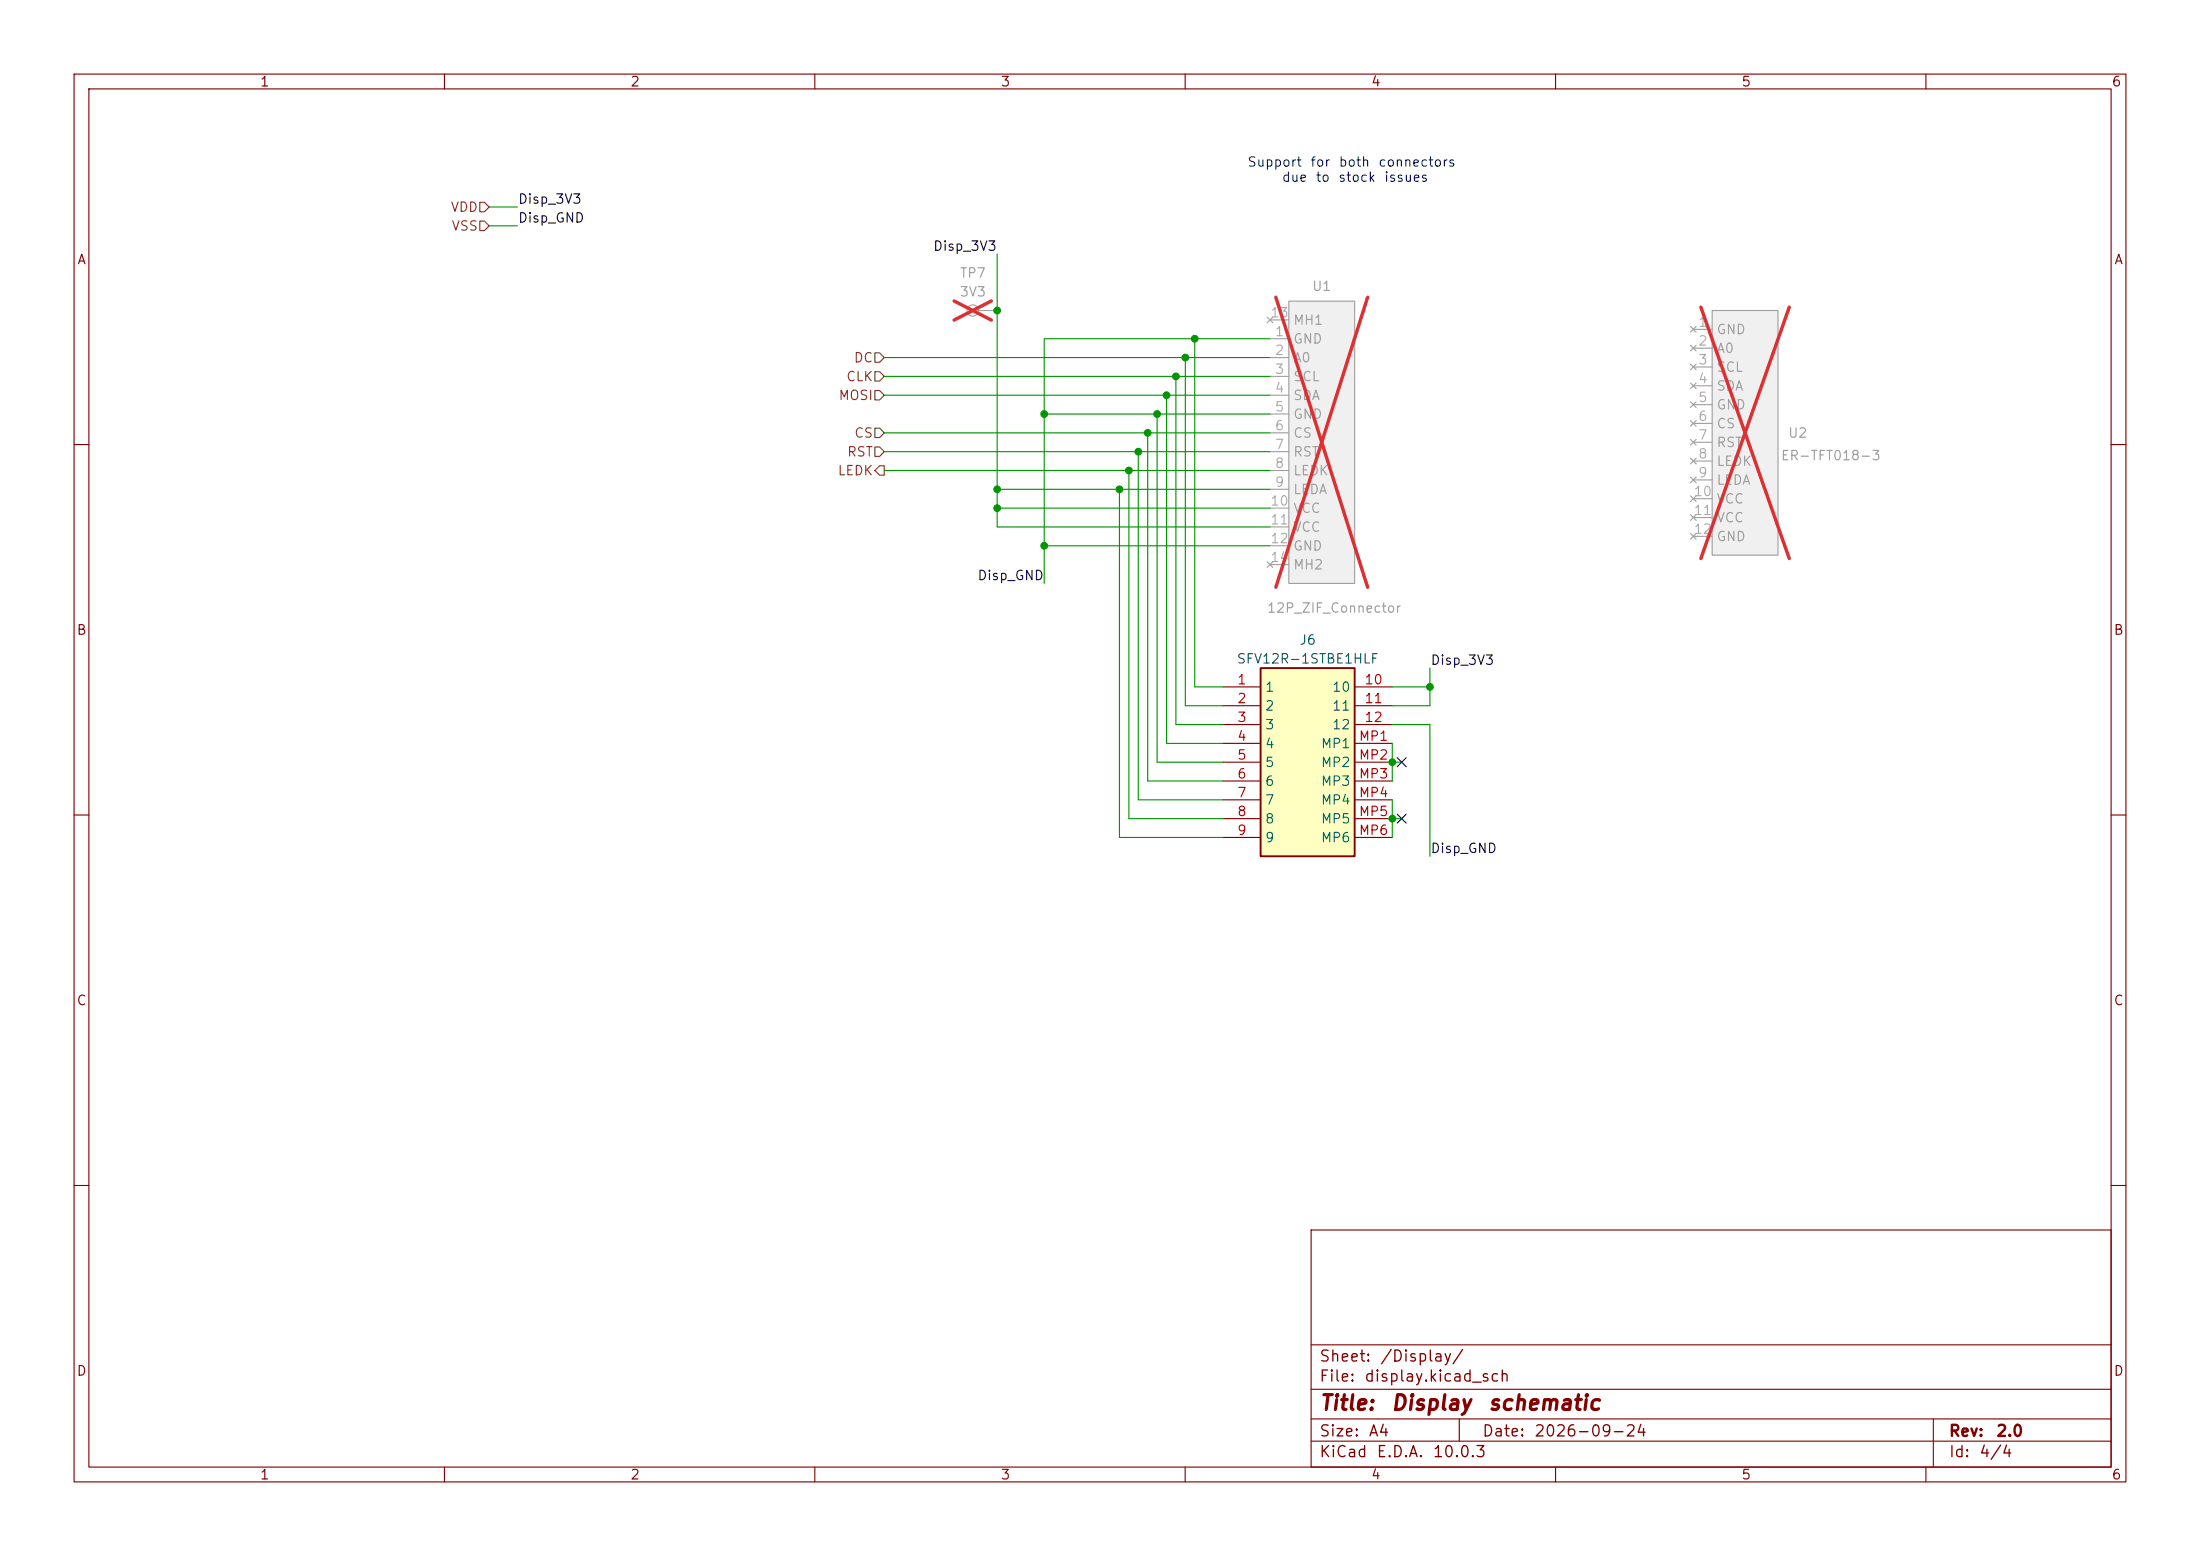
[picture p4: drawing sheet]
(kicad_sch
 (version 20260306)
 (generator "eeschema")
 (generator_version "10.0")
 (paper "A4")
 (title_block
  (title "Display schematic")
  (date "2026-09-24")
  (rev "2.0"))
 (lib_symbols
  (symbol "Connector:TestPoint"
   (pin_numbers (hide yes))
   (pin_names
    (offset 0.762) (hide yes)) (exclude_from_sim no) (in_bom yes) (on_board yes)
   (in_pos_files yes)
   (duplicate_pin_numbers_are_jumpers no)
   (property "Reference" "TP" (at 0 6.858 0) (show_name no) (do_not_autoplace no) (effects (font (size 1.27 1.27))))
   (property "Value" "TestPoint" (at 0 5.08 0) (show_name no) (do_not_autoplace no) (effects (font (size 1.27 1.27))))
   (property "Footprint" "" (at 5.08 0 0) (show_name no) (do_not_autoplace no) (hide yes) (effects (font (size 1.27 1.27))))
   (property "Datasheet" "" (at 5.08 0 0) (show_name no) (do_not_autoplace no) (hide yes) (effects (font (size 1.27 1.27))))
   (property "Description" "test point" (at 0 0 0) (show_name no) (do_not_autoplace no) (hide yes) (effects (font (size 1.27 1.27))))
   (symbol "TestPoint_0_1"
    (circle (center 0 3.302) (radius 0.762) (stroke (width 0) (type default)) (fill (type none))))
   (symbol "TestPoint_1_1"
    (pin passive line (at 0 0 90) (length 2.54) (name "1" (effects (font (size 1.27 1.27)))) (number "1" (effects (font (size 1.27 1.27))))))
   (embedded_fonts no))
  (symbol "SFV12R-1STBE1HLF:SFV12R-1STBE1HLF" (exclude_from_sim no) (in_bom yes) (on_board yes)
   (in_pos_files yes)
   (duplicate_pin_numbers_are_jumpers no)
   (property "Reference" "J" (at 19.05 7.62 0) (show_name no) (do_not_autoplace no) (effects (font (size 1.27 1.27)) (justify left top)))
   (property "Value" "SFV12R-1STBE1HLF" (at 19.05 5.08 0) (show_name no) (do_not_autoplace no) (effects (font (size 1.27 1.27)) (justify left top)))
   (property "Footprint" "SFV12R1STBE1HLF" (at 19.05 -94.92 0) (show_name no) (do_not_autoplace no) (hide yes) (effects (font (size 1.27 1.27)) (justify left top)))
   (property "Datasheet" "https://cdn.amphenol-cs.com/media/wysiwyg/files/drawing/sfv12b_hlf.pdf" (at 19.05 -194.92 0) (show_name no) (do_not_autoplace no) (hide yes) (effects (font (size 1.27 1.27)) (justify left top)))
   (property "Description" "0.50mm Flex Connector, SFV-R Series, 12 Position, Bottom Side Contact, Side Entry Surface Mount ZIF Connector, Halogen Free, Lead Free, Gold Flash." (at 0 0 0) (show_name no) (do_not_autoplace no) (hide yes) (effects (font (size 1.27 1.27))))
   (property "Height" "2" (at 19.05 -394.92 0) (show_name no) (do_not_autoplace no) (hide yes) (effects (font (size 1.27 1.27)) (justify left top)))
   (property "Mouser Part Number" "" (at 19.05 -494.92 0) (show_name no) (do_not_autoplace no) (hide yes) (effects (font (size 1.27 1.27)) (justify left top)))
   (property "Mouser Price/Stock" "" (at 19.05 -594.92 0) (show_name no) (do_not_autoplace no) (hide yes) (effects (font (size 1.27 1.27)) (justify left top)))
   (property "Manufacturer_Name" "Amphenol Communications Solutions" (at 19.05 -694.92 0) (show_name no) (do_not_autoplace no) (hide yes) (effects (font (size 1.27 1.27)) (justify left top)))
   (property "Manufacturer_Part_Number" "SFV12R-1STBE1HLF" (at 19.05 -794.92 0) (show_name no) (do_not_autoplace no) (hide yes) (effects (font (size 1.27 1.27)) (justify left top)))
   (symbol "SFV12R-1STBE1HLF_1_1"
    (rectangle (start 5.08 2.54) (end 17.78 -22.86) (stroke (width 0.254) (type default)) (fill (type background)))
    (pin passive line (at 0 0 0) (length 5.08) (name "1" (effects (font (size 1.27 1.27)))) (number "1" (effects (font (size 1.27 1.27)))))
    (pin passive line (at 0 -2.54 0) (length 5.08) (name "2" (effects (font (size 1.27 1.27)))) (number "2" (effects (font (size 1.27 1.27)))))
    (pin passive line (at 0 -5.08 0) (length 5.08) (name "3" (effects (font (size 1.27 1.27)))) (number "3" (effects (font (size 1.27 1.27)))))
    (pin passive line (at 0 -7.62 0) (length 5.08) (name "4" (effects (font (size 1.27 1.27)))) (number "4" (effects (font (size 1.27 1.27)))))
    (pin passive line (at 0 -10.16 0) (length 5.08) (name "5" (effects (font (size 1.27 1.27)))) (number "5" (effects (font (size 1.27 1.27)))))
    (pin passive line (at 0 -12.7 0) (length 5.08) (name "6" (effects (font (size 1.27 1.27)))) (number "6" (effects (font (size 1.27 1.27)))))
    (pin passive line (at 0 -15.24 0) (length 5.08) (name "7" (effects (font (size 1.27 1.27)))) (number "7" (effects (font (size 1.27 1.27)))))
    (pin passive line (at 0 -17.78 0) (length 5.08) (name "8" (effects (font (size 1.27 1.27)))) (number "8" (effects (font (size 1.27 1.27)))))
    (pin passive line (at 0 -20.32 0) (length 5.08) (name "9" (effects (font (size 1.27 1.27)))) (number "9" (effects (font (size 1.27 1.27)))))
    (pin passive line (at 22.86 0 180) (length 5.08) (name "10" (effects (font (size 1.27 1.27)))) (number "10" (effects (font (size 1.27 1.27)))))
    (pin passive line (at 22.86 -2.54 180) (length 5.08) (name "11" (effects (font (size 1.27 1.27)))) (number "11" (effects (font (size 1.27 1.27)))))
    (pin passive line (at 22.86 -5.08 180) (length 5.08) (name "12" (effects (font (size 1.27 1.27)))) (number "12" (effects (font (size 1.27 1.27)))))
    (pin passive line (at 22.86 -7.62 180) (length 5.08) (name "MP1" (effects (font (size 1.27 1.27)))) (number "MP1" (effects (font (size 1.27 1.27)))))
    (pin passive line (at 22.86 -10.16 180) (length 5.08) (name "MP2" (effects (font (size 1.27 1.27)))) (number "MP2" (effects (font (size 1.27 1.27)))))
    (pin passive line (at 22.86 -12.7 180) (length 5.08) (name "MP3" (effects (font (size 1.27 1.27)))) (number "MP3" (effects (font (size 1.27 1.27)))))
    (pin passive line (at 22.86 -15.24 180) (length 5.08) (name "MP4" (effects (font (size 1.27 1.27)))) (number "MP4" (effects (font (size 1.27 1.27)))))
    (pin passive line (at 22.86 -17.78 180) (length 5.08) (name "MP5" (effects (font (size 1.27 1.27)))) (number "MP5" (effects (font (size 1.27 1.27)))))
    (pin passive line (at 22.86 -20.32 180) (length 5.08) (name "MP6" (effects (font (size 1.27 1.27)))) (number "MP6" (effects (font (size 1.27 1.27))))))
   (embedded_fonts no))
  (symbol "amun_lib:12P_ZIF_Connector" (exclude_from_sim no) (in_bom yes) (on_board yes)
   (in_pos_files yes)
   (duplicate_pin_numbers_are_jumpers no)
   (property "Reference" "U" (at 0 0 0) (show_name no) (do_not_autoplace no) (effects (font (size 1.27 1.27))))
   (property "Value" "ER-CON12HB-1" (at 2.54 -41.656 0) (show_name no) (do_not_autoplace no) (effects (font (size 1.27 1.27))))
   (property "Footprint" "" (at 0 0 0) (show_name no) (do_not_autoplace no) (hide yes) (effects (font (size 1.27 1.27))))
   (property "Datasheet" "" (at 0 0 0) (show_name no) (do_not_autoplace no) (hide yes) (effects (font (size 1.27 1.27))))
   (property "Description" "" (at 0 0 0) (show_name no) (do_not_autoplace no) (hide yes) (effects (font (size 1.27 1.27))))
   (symbol "12P_ZIF_Connector_1_1"
    (rectangle (start -1.27 -1.27) (end 7.62 -39.37) (stroke (width 0) (type solid)) (fill (type background)))
    (pin input line (at -3.81 -6.35 0) (length 2.54) (name "GND" (effects (font (size 1.27 1.27)))) (number "1" (effects (font (size 1.27 1.27)))))
    (pin input line (at -3.81 -8.89 0) (length 2.54) (name "A0" (effects (font (size 1.27 1.27)))) (number "2" (effects (font (size 1.27 1.27)))))
    (pin input line (at -3.81 -11.43 0) (length 2.54) (name "SCL" (effects (font (size 1.27 1.27)))) (number "3" (effects (font (size 1.27 1.27)))))
    (pin input line (at -3.81 -13.97 0) (length 2.54) (name "SDA" (effects (font (size 1.27 1.27)))) (number "4" (effects (font (size 1.27 1.27)))))
    (pin input line (at -3.81 -16.51 0) (length 2.54) (name "GND" (effects (font (size 1.27 1.27)))) (number "5" (effects (font (size 1.27 1.27)))))
    (pin input line (at -3.81 -19.05 0) (length 2.54) (name "CS" (effects (font (size 1.27 1.27)))) (number "6" (effects (font (size 1.27 1.27)))))
    (pin input line (at -3.81 -21.59 0) (length 2.54) (name "RST" (effects (font (size 1.27 1.27)))) (number "7" (effects (font (size 1.27 1.27)))))
    (pin output line (at -3.81 -24.13 0) (length 2.54) (name "LEDK" (effects (font (size 1.27 1.27)))) (number "8" (effects (font (size 1.27 1.27)))))
    (pin input line (at -3.81 -26.67 0) (length 2.54) (name "LEDA" (effects (font (size 1.27 1.27)))) (number "9" (effects (font (size 1.27 1.27)))))
    (pin input line (at -3.81 -29.21 0) (length 2.54) (name "VCC" (effects (font (size 1.27 1.27)))) (number "10" (effects (font (size 1.27 1.27)))))
    (pin input line (at -3.81 -31.75 0) (length 2.54) (name "VCC" (effects (font (size 1.27 1.27)))) (number "11" (effects (font (size 1.27 1.27)))))
    (pin input line (at -3.81 -34.29 0) (length 2.54) (name "GND" (effects (font (size 1.27 1.27)))) (number "12" (effects (font (size 1.27 1.27)))))
    (pin no_connect line (at -3.81 -3.81 0) (length 2.54) (name "MH1" (effects (font (size 1.27 1.27)))) (number "13" (effects (font (size 1.27 1.27)))))
    (pin no_connect line (at -3.81 -36.83 0) (length 2.54) (name "MH2" (effects (font (size 1.27 1.27)))) (number "14" (effects (font (size 1.27 1.27))))))
   (embedded_fonts no))
  (symbol "amun_lib:ER-TFT018-3" (exclude_from_sim no) (in_bom yes) (on_board yes)
   (in_pos_files yes)
   (duplicate_pin_numbers_are_jumpers no)
   (property "Reference" "U" (at -0.254 -3.556 0) (show_name no) (do_not_autoplace no) (effects (font (size 1.27 1.27))))
   (property "Value" "" (at 0 0 0) (show_name no) (do_not_autoplace no) (effects (font (size 1.27 1.27))))
   (property "Footprint" "" (at 0 0 0) (show_name no) (do_not_autoplace no) (hide yes) (effects (font (size 1.27 1.27))))
   (property "Datasheet" "" (at 0 0 0) (show_name no) (do_not_autoplace no) (hide yes) (effects (font (size 1.27 1.27))))
   (property "Description" "" (at 0 0 0) (show_name no) (do_not_autoplace no) (hide yes) (effects (font (size 1.27 1.27))))
   (symbol "ER-TFT018-3_1_1"
    (rectangle (start -3.81 -5.08) (end 5.08 -38.1) (stroke (width 0) (type solid)) (fill (type background)))
    (pin no_connect line (at -6.35 -7.62 0) (length 2.54) (name "GND" (effects (font (size 1.27 1.27)))) (number "1" (effects (font (size 1.27 1.27)))))
    (pin no_connect line (at -6.35 -10.16 0) (length 2.54) (name "A0" (effects (font (size 1.27 1.27)))) (number "2" (effects (font (size 1.27 1.27)))))
    (pin no_connect line (at -6.35 -12.7 0) (length 2.54) (name "SCL" (effects (font (size 1.27 1.27)))) (number "3" (effects (font (size 1.27 1.27)))))
    (pin no_connect line (at -6.35 -15.24 0) (length 2.54) (name "SDA" (effects (font (size 1.27 1.27)))) (number "4" (effects (font (size 1.27 1.27)))))
    (pin no_connect line (at -6.35 -17.78 0) (length 2.54) (name "GND" (effects (font (size 1.27 1.27)))) (number "5" (effects (font (size 1.27 1.27)))))
    (pin no_connect line (at -6.35 -20.32 0) (length 2.54) (name "CS" (effects (font (size 1.27 1.27)))) (number "6" (effects (font (size 1.27 1.27)))))
    (pin no_connect line (at -6.35 -22.86 0) (length 2.54) (name "RST" (effects (font (size 1.27 1.27)))) (number "7" (effects (font (size 1.27 1.27)))))
    (pin no_connect line (at -6.35 -25.4 0) (length 2.54) (name "LEDK" (effects (font (size 1.27 1.27)))) (number "8" (effects (font (size 1.27 1.27)))))
    (pin no_connect line (at -6.35 -27.94 0) (length 2.54) (name "LEDA" (effects (font (size 1.27 1.27)))) (number "9" (effects (font (size 1.27 1.27)))))
    (pin no_connect line (at -6.35 -30.48 0) (length 2.54) (name "VCC" (effects (font (size 1.27 1.27)))) (number "10" (effects (font (size 1.27 1.27)))))
    (pin no_connect line (at -6.35 -33.02 0) (length 2.54) (name "VCC" (effects (font (size 1.27 1.27)))) (number "11" (effects (font (size 1.27 1.27)))))
    (pin no_connect line (at -6.35 -35.56 0) (length 2.54) (name "GND" (effects (font (size 1.27 1.27)))) (number "12" (effects (font (size 1.27 1.27))))))
   (embedded_fonts no)))
 (text "Support for both connectors \ndue to stock issues"
  (exclude_from_sim no)
  (at 182.626 23.114 0)
  (effects (font (size 1.27 1.27))))
 (junction
  (at 151.13 66.04)
  (diameter 0)
  (color 0 0 0 0))
 (junction
  (at 154.94 58.42)
  (diameter 0)
  (color 0 0 0 0))
 (junction
  (at 153.67 60.96)
  (diameter 0)
  (color 0 0 0 0))
 (junction
  (at 134.62 66.04)
  (diameter 0)
  (color 0 0 0 0))
 (junction
  (at 193.04 92.71)
  (diameter 0)
  (color 0 0 0 0))
 (junction
  (at 156.21 55.88)
  (diameter 0)
  (color 0 0 0 0))
 (junction
  (at 134.62 41.91)
  (diameter 0)
  (color 0 0 0 0))
 (junction
  (at 140.97 55.88)
  (diameter 0)
  (color 0 0 0 0))
 (junction
  (at 157.48 53.34)
  (diameter 0)
  (color 0 0 0 0))
 (junction
  (at 160.02 48.26)
  (diameter 0)
  (color 0 0 0 0))
 (junction
  (at 134.62 68.58)
  (diameter 0)
  (color 0 0 0 0))
 (junction
  (at 161.29 45.72)
  (diameter 0)
  (color 0 0 0 0))
 (junction
  (at 187.96 110.49)
  (diameter 0)
  (color 0 0 0 0))
 (junction
  (at 152.4 63.5)
  (diameter 0)
  (color 0 0 0 0))
 (junction
  (at 140.97 73.66)
  (diameter 0)
  (color 0 0 0 0))
 (junction
  (at 187.96 102.87)
  (diameter 0)
  (color 0 0 0 0))
 (junction
  (at 158.75 50.8)
  (diameter 0)
  (color 0 0 0 0))
 (no_connect
  (at 189.23 110.49))
 (no_connect
  (at 189.23 102.87))
 (wire
  (pts (xy 140.97 45.72) (xy 140.97 55.88))
  (stroke (width 0) (type default)))
 (wire
  (pts (xy 140.97 55.88) (xy 140.97 73.66))
  (stroke (width 0) (type default)))
 (wire
  (pts (xy 156.21 102.87) (xy 156.21 55.88))
  (stroke (width 0) (type default)))
 (wire
  (pts (xy 66.04 27.94) (xy 69.85 27.94))
  (stroke (width 0) (type default)))
 (wire
  (pts (xy 187.96 95.25) (xy 193.04 95.25))
  (stroke (width 0) (type default)))
 (wire
  (pts (xy 119.38 48.26) (xy 160.02 48.26))
  (stroke (width 0) (type default)))
 (wire
  (pts (xy 165.1 95.25) (xy 160.02 95.25))
  (stroke (width 0) (type default)))
 (wire
  (pts (xy 152.4 110.49) (xy 152.4 63.5))
  (stroke (width 0) (type default)))
 (wire
  (pts (xy 140.97 45.72) (xy 161.29 45.72))
  (stroke (width 0) (type default)))
 (wire
  (pts (xy 119.38 58.42) (xy 154.94 58.42))
  (stroke (width 0) (type default)))
 (wire
  (pts (xy 134.62 66.04) (xy 134.62 68.58))
  (stroke (width 0) (type default)))
 (wire
  (pts (xy 165.1 107.95) (xy 153.67 107.95))
  (stroke (width 0) (type default)))
 (wire
  (pts (xy 154.94 105.41) (xy 154.94 58.42))
  (stroke (width 0) (type default)))
 (wire
  (pts (xy 171.45 55.88) (xy 156.21 55.88))
  (stroke (width 0) (type default)))
 (wire
  (pts (xy 152.4 63.5) (xy 171.45 63.5))
  (stroke (width 0) (type default)))
 (wire
  (pts (xy 157.48 53.34) (xy 171.45 53.34))
  (stroke (width 0) (type default)))
 (wire
  (pts (xy 161.29 45.72) (xy 161.29 92.71))
  (stroke (width 0) (type default)))
 (wire
  (pts (xy 119.38 53.34) (xy 157.48 53.34))
  (stroke (width 0) (type default)))
 (wire
  (pts (xy 187.96 100.33) (xy 187.96 102.87))
  (stroke (width 0) (type default)))
 (wire
  (pts (xy 165.1 102.87) (xy 156.21 102.87))
  (stroke (width 0) (type default)))
 (wire
  (pts (xy 193.04 95.25) (xy 193.04 92.71))
  (stroke (width 0) (type default)))
 (wire
  (pts (xy 165.1 100.33) (xy 157.48 100.33))
  (stroke (width 0) (type default)))
 (wire
  (pts (xy 134.62 71.12) (xy 134.62 68.58))
  (stroke (width 0) (type default)))
 (wire
  (pts (xy 66.04 30.48) (xy 69.85 30.48))
  (stroke (width 0) (type default)))
 (wire
  (pts (xy 160.02 95.25) (xy 160.02 48.26))
  (stroke (width 0) (type default)))
 (wire
  (pts (xy 171.45 71.12) (xy 134.62 71.12))
  (stroke (width 0) (type default)))
 (wire
  (pts (xy 134.62 66.04) (xy 151.13 66.04))
  (stroke (width 0) (type default)))
 (wire
  (pts (xy 140.97 73.66) (xy 140.97 78.74))
  (stroke (width 0) (type default)))
 (wire
  (pts (xy 187.96 110.49) (xy 187.96 113.03))
  (stroke (width 0) (type default)))
 (wire
  (pts (xy 158.75 97.79) (xy 158.75 50.8))
  (stroke (width 0) (type default)))
 (wire
  (pts (xy 134.62 41.91) (xy 134.62 66.04))
  (stroke (width 0) (type default)))
 (wire
  (pts (xy 165.1 97.79) (xy 158.75 97.79))
  (stroke (width 0) (type default)))
 (wire
  (pts (xy 193.04 92.71) (xy 193.04 90.17))
  (stroke (width 0) (type default)))
 (wire
  (pts (xy 156.21 55.88) (xy 140.97 55.88))
  (stroke (width 0) (type default)))
 (wire
  (pts (xy 119.38 63.5) (xy 152.4 63.5))
  (stroke (width 0) (type default)))
 (wire
  (pts (xy 187.96 110.49) (xy 189.23 110.49))
  (stroke (width 0) (type default)))
 (wire
  (pts (xy 165.1 105.41) (xy 154.94 105.41))
  (stroke (width 0) (type default)))
 (wire
  (pts (xy 161.29 45.72) (xy 171.45 45.72))
  (stroke (width 0) (type default)))
 (wire
  (pts (xy 151.13 66.04) (xy 171.45 66.04))
  (stroke (width 0) (type default)))
 (wire
  (pts (xy 165.1 113.03) (xy 151.13 113.03))
  (stroke (width 0) (type default)))
 (wire
  (pts (xy 187.96 97.79) (xy 193.04 97.79))
  (stroke (width 0) (type default)))
 (wire
  (pts (xy 187.96 102.87) (xy 187.96 105.41))
  (stroke (width 0) (type default)))
 (wire
  (pts (xy 151.13 66.04) (xy 151.13 113.03))
  (stroke (width 0) (type default)))
 (wire
  (pts (xy 119.38 50.8) (xy 158.75 50.8))
  (stroke (width 0) (type default)))
 (wire
  (pts (xy 193.04 97.79) (xy 193.04 115.57))
  (stroke (width 0) (type default)))
 (wire
  (pts (xy 165.1 92.71) (xy 161.29 92.71))
  (stroke (width 0) (type default)))
 (wire
  (pts (xy 154.94 58.42) (xy 171.45 58.42))
  (stroke (width 0) (type default)))
 (wire
  (pts (xy 187.96 107.95) (xy 187.96 110.49))
  (stroke (width 0) (type default)))
 (wire
  (pts (xy 187.96 92.71) (xy 193.04 92.71))
  (stroke (width 0) (type default)))
 (wire
  (pts (xy 153.67 60.96) (xy 171.45 60.96))
  (stroke (width 0) (type default)))
 (wire
  (pts (xy 187.96 102.87) (xy 189.23 102.87))
  (stroke (width 0) (type default)))
 (wire
  (pts (xy 119.38 60.96) (xy 153.67 60.96))
  (stroke (width 0) (type default)))
 (wire
  (pts (xy 171.45 73.66) (xy 140.97 73.66))
  (stroke (width 0) (type default)))
 (wire
  (pts (xy 157.48 100.33) (xy 157.48 53.34))
  (stroke (width 0) (type default)))
 (wire
  (pts (xy 160.02 48.26) (xy 171.45 48.26))
  (stroke (width 0) (type default)))
 (wire
  (pts (xy 171.45 68.58) (xy 134.62 68.58))
  (stroke (width 0) (type default)))
 (wire
  (pts (xy 153.67 107.95) (xy 153.67 60.96))
  (stroke (width 0) (type default)))
 (wire
  (pts (xy 134.62 34.29) (xy 134.62 41.91))
  (stroke (width 0) (type default)))
 (wire
  (pts (xy 165.1 110.49) (xy 152.4 110.49))
  (stroke (width 0) (type default)))
 (wire
  (pts (xy 158.75 50.8) (xy 171.45 50.8))
  (stroke (width 0) (type default)))
 (label "Disp_GND"
  (at 193.04 115.57 0)
  (effects (font (size 1.27 1.27)) (justify left bottom)))
 (label "Disp_3V3"
  (at 193.04 90.17 0)
  (effects (font (size 1.27 1.27)) (justify left bottom)))
 (label "Disp_3V3"
  (at 134.62 34.29 180)
  (effects (font (size 1.27 1.27)) (justify right bottom)))
 (label "Disp_GND"
  (at 140.97 78.74 180)
  (effects (font (size 1.27 1.27)) (justify right bottom)))
 (label "Disp_GND"
  (at 69.85 30.48 0)
  (effects (font (size 1.27 1.27)) (justify left bottom)))
 (label "Disp_3V3"
  (at 69.85 27.94 0)
  (effects (font (size 1.27 1.27)) (justify left bottom)))
 (hierarchical_label "RST"
  (shape input)
  (at 119.38 60.96 180)
  (effects (font (size 1.27 1.27)) (justify right)))
 (hierarchical_label "CLK"
  (shape input)
  (at 119.38 50.8 180)
  (effects (font (size 1.27 1.27)) (justify right)))
 (hierarchical_label "MOSI"
  (shape input)
  (at 119.38 53.34 180)
  (effects (font (size 1.27 1.27)) (justify right)))
 (hierarchical_label "VSS"
  (shape input)
  (at 66.04 30.48 180)
  (effects (font (size 1.27 1.27)) (justify right)))
 (hierarchical_label "VDD"
  (shape input)
  (at 66.04 27.94 180)
  (effects (font (size 1.27 1.27)) (justify right)))
 (hierarchical_label "CS"
  (shape input)
  (at 119.38 58.42 180)
  (effects (font (size 1.27 1.27)) (justify right)))
 (hierarchical_label "LEDK"
  (shape output)
  (at 119.38 63.5 180)
  (effects (font (size 1.27 1.27)) (justify right)))
 (hierarchical_label "DC"
  (shape input)
  (at 119.38 48.26 180)
  (effects (font (size 1.27 1.27)) (justify right)))
 (symbol
  (lib_id "SFV12R-1STBE1HLF:SFV12R-1STBE1HLF")
  (at 165.1 92.71 0)
  (unit 1)
  (body_style 1)
  (exclude_from_sim no)
  (in_bom yes)
  (on_board yes)
  (in_pos_files yes)
  (dnp no)
  (fields_autoplaced yes)
  (property "Reference" "J6" (at 176.53 86.36 0) (show_name no) (do_not_autoplace no) (effects (font (size 1.27 1.27))))
  (property "Value" "SFV12R-1STBE1HLF" (at 176.53 88.9 0) (show_name no) (do_not_autoplace no) (effects (font (size 1.27 1.27))))
  (property "Footprint" "amun_lib:SFV12R1STBE1HLF" (at 184.15 187.63 0) (hide yes) (show_name no) (do_not_autoplace no) (effects (font (size 1.27 1.27)) (justify left top)))
  (property "Datasheet" "https://cdn.amphenol-cs.com/media/wysiwyg/files/drawing/sfv12b_hlf.pdf" (at 184.15 287.63 0) (hide yes) (show_name no) (do_not_autoplace no) (effects (font (size 1.27 1.27)) (justify left top)))
  (property "Description" "0.50mm Flex Connector, SFV-R Series, 12 Position, Bottom Side Contact, Side Entry Surface Mount ZIF Connector, Halogen Free, Lead Free, Gold Flash." (at 165.1 92.71 0) (hide yes) (show_name no) (do_not_autoplace no) (effects (font (size 1.27 1.27))))
  (property "Height" "2" (at 184.15 487.63 0) (hide yes) (show_name no) (do_not_autoplace no) (effects (font (size 1.27 1.27)) (justify left top)))
  (property "Mouser Part Number" "" (at 184.15 587.63 0) (hide yes) (show_name no) (do_not_autoplace no) (effects (font (size 1.27 1.27)) (justify left top)))
  (property "Mouser Price/Stock" "" (at 184.15 687.63 0) (hide yes) (show_name no) (do_not_autoplace no) (effects (font (size 1.27 1.27)) (justify left top)))
  (property "Manufacturer_Name" "Amphenol Communications Solutions" (at 184.15 787.63 0) (hide yes) (show_name no) (do_not_autoplace no) (effects (font (size 1.27 1.27)) (justify left top)))
  (property "Manufacturer_Part_Number" "SFV12R-1STBE1HLF" (at 184.15 887.63 0) (hide yes) (show_name no) (do_not_autoplace no) (effects (font (size 1.27 1.27)) (justify left top)))
  (pin "MP3")
  (pin "MP5")
  (pin "10")
  (pin "6")
  (pin "MP4")
  (pin "MP1")
  (pin "8")
  (pin "9")
  (pin "7")
  (pin "5")
  (pin "12")
  (pin "3")
  (pin "11")
  (pin "2")
  (pin "1")
  (pin "4")
  (pin "MP2")
  (pin "MP6"))
 (symbol
  (lib_id "Connector:TestPoint")
  (at 134.62 41.91 90)
  (unit 1)
  (body_style 1)
  (exclude_from_sim no)
  (in_bom no)
  (on_board yes)
  (in_pos_files no)
  (dnp yes)
  (fields_autoplaced yes)
  (property "Reference" "TP7" (at 131.318 36.83 90) (show_name no) (do_not_autoplace no) (effects (font (size 1.27 1.27))))
  (property "Value" "3V3" (at 131.318 39.37 90) (show_name no) (do_not_autoplace no) (effects (font (size 1.27 1.27))))
  (property "Footprint" "TestPoint:TestPoint_Pad_D1.0mm" (at 134.62 36.83 0) (hide yes) (show_name no) (do_not_autoplace no) (effects (font (size 1.27 1.27))))
  (property "Datasheet" "" (at 134.62 36.83 0) (hide yes) (show_name no) (do_not_autoplace no) (effects (font (size 1.27 1.27))))
  (property "Description" "test point" (at 134.62 41.91 0) (hide yes) (show_name no) (do_not_autoplace no) (effects (font (size 1.27 1.27))))
  (property "Sim.Device" "" (at 134.62 41.91 90) (hide yes) (show_name no) (do_not_autoplace no) (effects (font (size 1.27 1.27))))
  (property "Sim.Pins" "" (at 134.62 41.91 90) (hide yes) (show_name no) (do_not_autoplace no) (effects (font (size 1.27 1.27))))
  (property "Sim.Type" "" (at 134.62 41.91 90) (hide yes) (show_name no) (do_not_autoplace no) (effects (font (size 1.27 1.27))))
  (pin "1"))
 (symbol
  (lib_id "amun_lib:ER-TFT018-3")
  (at 234.95 36.83 0)
  (unit 1)
  (body_style 1)
  (exclude_from_sim yes)
  (in_bom no)
  (on_board yes)
  (in_pos_files no)
  (dnp yes)
  (property "Reference" "U2" (at 241.3 58.4199 0) (show_name no) (do_not_autoplace no) (effects (font (size 1.27 1.27)) (justify left)))
  (property "Value" "ER-TFT018-3" (at 247.142 61.468 0) (show_name no) (do_not_autoplace no) (effects (font (size 1.27 1.27))))
  (property "Footprint" "amun_lib:ER-TFT018-3" (at 234.95 36.83 0) (hide yes) (show_name no) (do_not_autoplace no) (effects (font (size 1.27 1.27))))
  (property "Datasheet" "" (at 234.95 36.83 0) (hide yes) (show_name no) (do_not_autoplace no) (effects (font (size 1.27 1.27))))
  (property "Description" "" (at 234.95 36.83 0) (hide yes) (show_name no) (do_not_autoplace no) (effects (font (size 1.27 1.27))))
  (property "Sim.Device" "" (at 234.95 36.83 0) (hide yes) (show_name no) (do_not_autoplace no) (effects (font (size 1.27 1.27))))
  (property "Sim.Pins" "" (at 234.95 36.83 0) (hide yes) (show_name no) (do_not_autoplace no) (effects (font (size 1.27 1.27))))
  (property "Sim.Type" "" (at 234.95 36.83 0) (hide yes) (show_name no) (do_not_autoplace no) (effects (font (size 1.27 1.27))))
  (pin "1")
  (pin "5")
  (pin "4")
  (pin "6")
  (pin "7")
  (pin "2")
  (pin "8")
  (pin "9")
  (pin "10")
  (pin "11")
  (pin "12")
  (pin "3"))
 (symbol
  (lib_id "amun_lib:12P_ZIF_Connector")
  (at 175.26 39.37 0)
  (unit 1)
  (body_style 1)
  (exclude_from_sim no)
  (in_bom no)
  (on_board no)
  (in_pos_files no)
  (dnp yes)
  (property "Reference" "U1" (at 177.038 38.608 0) (show_name no) (do_not_autoplace no) (effects (font (size 1.27 1.27)) (justify left)))
  (property "Value" "12P_ZIF_Connector" (at 170.942 82.042 0) (show_name no) (do_not_autoplace no) (effects (font (size 1.27 1.27)) (justify left)))
  (property "Footprint" "amun_lib:ER-CON12HB-1" (at 175.26 39.37 0) (hide yes) (show_name no) (do_not_autoplace no) (effects (font (size 1.27 1.27))))
  (property "Datasheet" "" (at 175.26 39.37 0) (hide yes) (show_name no) (do_not_autoplace no) (effects (font (size 1.27 1.27))))
  (property "Description" "" (at 175.26 39.37 0) (hide yes) (show_name no) (do_not_autoplace no) (effects (font (size 1.27 1.27))))
  (property "Sim.Device" "" (at 175.26 39.37 0) (hide yes) (show_name no) (do_not_autoplace no) (effects (font (size 1.27 1.27))))
  (property "Sim.Pins" "" (at 175.26 39.37 0) (hide yes) (show_name no) (do_not_autoplace no) (effects (font (size 1.27 1.27))))
  (property "Sim.Type" "" (at 175.26 39.37 0) (hide yes) (show_name no) (do_not_autoplace no) (effects (font (size 1.27 1.27))))
  (pin "4")
  (pin "11")
  (pin "10")
  (pin "12")
  (pin "5")
  (pin "7")
  (pin "9")
  (pin "3")
  (pin "6")
  (pin "1")
  (pin "2")
  (pin "8")
  (pin "13")
  (pin "14")))
